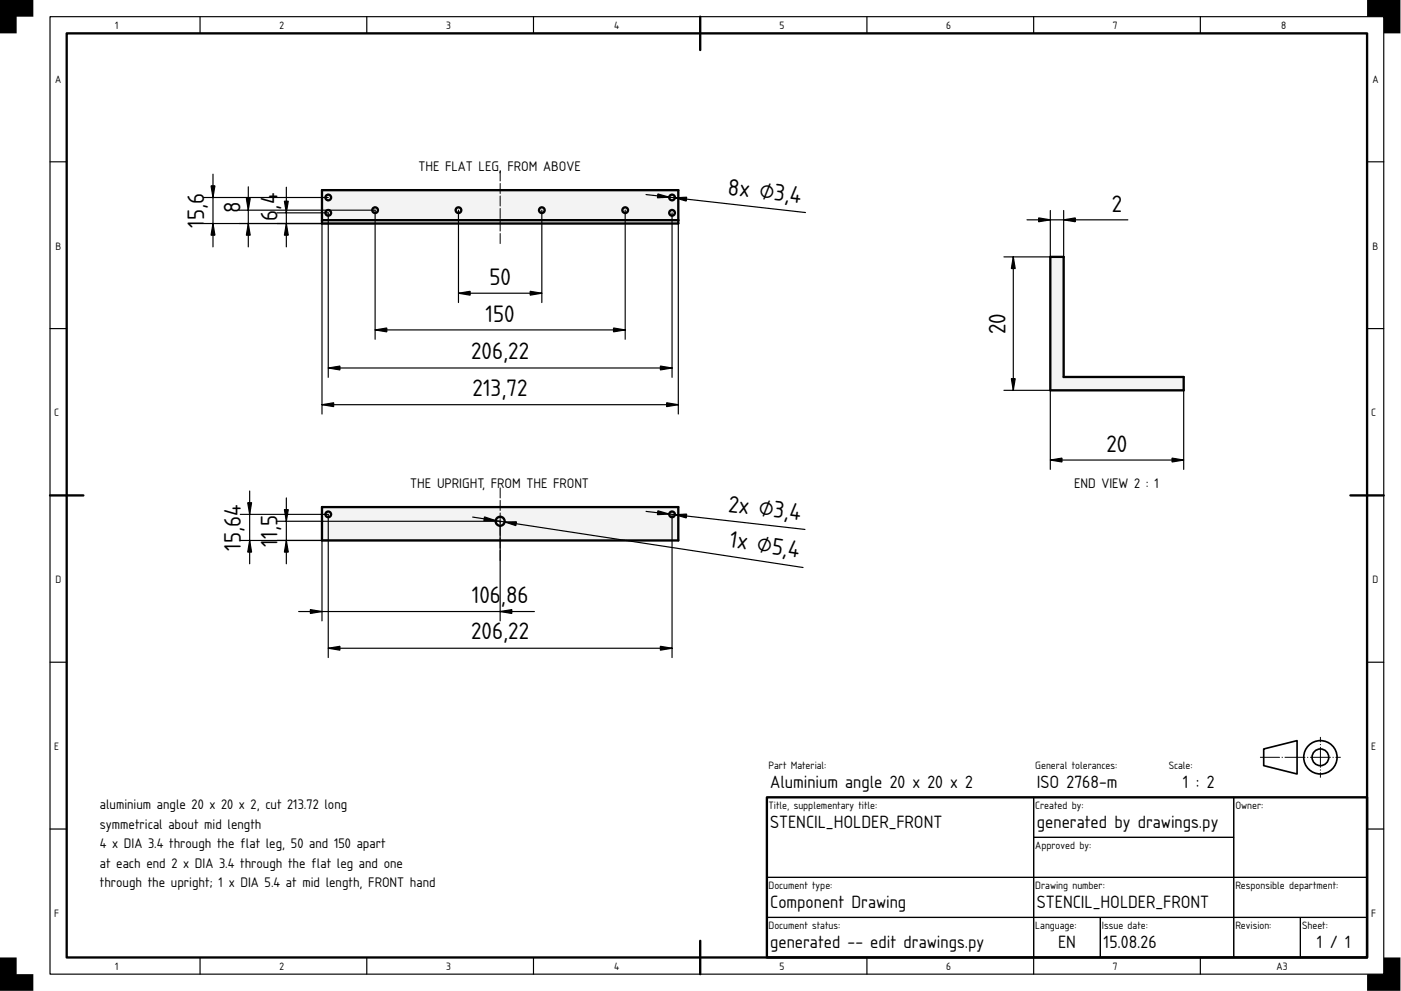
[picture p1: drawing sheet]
<svg xmlns="http://www.w3.org/2000/svg" width="420mm" height="297mm" viewBox="0 0 420 297" stroke-linecap="round" stroke-linejoin="round" font-family="sans-serif">
<g fill="#000">
<path d="M0 0h10v5h-5v5h-5zM410 0h10v10h-5v-5h-5zM0 287h5v5h5v5h-10zM415 287h5v10h-10v-5h5z"/>
<path d="M0 0h420v297h-420zM0 0v297h420v-297z"/>
</g>
<path d="M20 10h390v277h-390zM210 5v10M15 148.5h10M405 148.5h10M230 239h180v48h-180zM210 282v10" fill="none" stroke="#000" stroke-width=".7"/>
<g fill="none" stroke="#000" stroke-width=".35">
<path d="M15 5h400v287h-400zM60 5v5M110 5v5M160 5v5M260 5v5M310 5v5M360 5v5M15 48.5h5M410 48.5h5M15 98.5h5M410 98.5h5M15 198.5h5"/>
<path d="M410 198.5h5M230 239h80v24h-80zM310 239h60v12h-60zM370 239h40v24h-40zM15 248.5h5M310 251h60v12h-60zM410 248.5h5M230 263h80v12h-80zM230 275h80v12h-80zM310 263h60v12h-60zM310 275h20v12h-20zM330 275h40v12h-40z"/>
<path d="M370 275h20v12h-20zM370 263h40v12h-40zM390 275h20v12h-20zM60 287v5M110 287v5M160 287v5M260 287v5M310 287v5M360 287v5"/>
</g>
<g fill="none" stroke="#000" stroke-width=".5">
<path d="M379 224.5l10-2.5v10l-10-2.5z"/>
<circle cx="396" cy="227" r="5"/>
<circle cx="396" cy="227" r="2.5"/>
</g>
<path d="M378 227h24" fill="none" stroke="#000" stroke-width=".3" stroke-dasharray="6 .7 .1 .7" stroke-dashoffset=".2"/>
<path d="M396 233v-12" fill="none" stroke="#000" stroke-width=".3" stroke-dasharray="6 .7 .1 .7" stroke-dashoffset="4.6"/>
<g fill="#f1f3f5">
<path d="M96.6 57h106.8v10h-106.8z" fill-rule="evenodd"/>
<path d="M96.6 57h106.8v9h-106.8z" fill-rule="evenodd"/>
<path d="M96.6 66h106.8v1h-106.8z" fill-rule="evenodd"/>
<circle cx="112.5" cy="63" r=".85"/>
<circle cx="98.4" cy="59.2" r=".85"/>
<circle cx="201.5" cy="59.2" r=".85"/>
<circle cx="162.5" cy="63" r=".85"/>
<circle cx="137.5" cy="63" r=".85"/>
<circle cx="201.5" cy="63.8" r=".85"/>
<circle cx="187.5" cy="63" r=".85"/>
<circle cx="98.4" cy="63.8" r=".85"/>
</g>
<path d="M150 51v22" fill="none" stroke="#f1f3f5" stroke-width=".3"/>
<g fill="none" stroke="#000" stroke-width=".7">
<path d="M96.6 57h106.8v10h-106.8zM96.6 66h106.8"/>
<circle cx="98.4" cy="59.2" r=".85"/>
<circle cx="201.5" cy="59.2" r=".85"/>
<circle cx="98.4" cy="63.8" r=".85"/>
<circle cx="112.5" cy="63" r=".85"/>
<circle cx="137.5" cy="63" r=".85"/>
<circle cx="162.5" cy="63" r=".85"/>
<circle cx="187.5" cy="63" r=".85"/>
<circle cx="201.5" cy="63.8" r=".85"/>
</g>
<path d="M150 73v-22" fill="none" stroke="#000" stroke-width=".3" stroke-dasharray="3 .7"/>
<g fill="none" stroke="#000" stroke-width=".35">
<path d="M61.1 59.2h37.3M63.9 52.2v21.8M74.5 56v18M85.9 56.1v17.9M193.7 58.3l47.9 5.4M61.1 67h51.4M71.7 63h40.8v38.7M83.1 63.8h15.3v49.3M96.6 66v58.1M137.5 63v27.7M162.5 63v27.7M187.5 63v38.7"/>
<path d="M201.5 63.8v49.3M203.4 66v58.1M112.5 98.9h75M137.5 87.9h25M98.4 110.3h103.1M96.6 121.3h106.8"/>
</g>
<g fill="#000" stroke="#000" stroke-width=".35">
<path d="M63.3 55.7h1.2l-.6 3.5zM197.3 58.1l3.4 1-3.5 .2zM202.4 59.3l3.5-.2-.1 1.2zM63.9 67l.6 3.5h-1.2zM73.9 59.5h1.1l-.5 3.5zM74.5 67l.5 3.5h-1.1zM85.3 60.3h1.2l-.6 3.5zM85.9 67l.6 3.5h-1.2zM112.5 98.9l3.5-.6v1.2zM137.5 87.9l3.5-.6v1.2zM159 87.3l3.5 .6-3.5 .6zM184 98.3l3.5 .6-3.5 .6z"/>
<path d="M98.4 110.3l3.5-.6v1.2zM198 109.7l3.5 .6-3.5 .6zM96.6 121.3l3.5-.6v1.2zM199.9 120.7l3.5 .6-3.5 .6z"/>
</g>
<g fill="#f1f3f5">
<path d="M96.6 152h106.8v10h-106.8z" fill-rule="evenodd"/>
<circle cx="150" cy="156.2" r="1.35"/>
<circle cx="201.5" cy="154.2" r=".85"/>
<circle cx="98.4" cy="154.2" r=".85"/>
</g>
<path d="M150 146v22" fill="none" stroke="#f1f3f5" stroke-width=".3"/>
<g fill="none" stroke="#000" stroke-width=".7">
<path d="M96.6 152h106.8v10h-106.8z"/>
<circle cx="98.4" cy="154.2" r=".85"/>
<circle cx="150" cy="156.2" r="1.35"/>
<circle cx="201.5" cy="154.2" r=".85"/>
</g>
<path d="M150 168v-22" fill="none" stroke="#000" stroke-width=".3" stroke-dasharray="3 .7"/>
<path d="M72.1 154.2h26.3v42.9M74.9 147.2v21.8M83.1 156.2h66.9v29.9M85.9 149.2v19.8M96.6 156.2v29.9M141.7 155l99.1 15.1M193.7 153.3l47.7 5.4M201.5 154.2v42.9M72.1 162h77.9M89.6 183.3h70.7M98.4 194.3h103.1" fill="none" stroke="#000" stroke-width=".35"/>
<path d="M74.3 150.7h1.2l-.6 3.5zM85.3 152.7h1.2l-.6 3.5zM145.3 154.9l3.4 1.1-3.6 .1zM151.3 156.4h3.6l-.2 1.2zM197.3 153.1l3.4 1-3.5 .2zM202.4 154.3l3.5-.2-.1 1.1zM74.9 162l.6 3.5h-1.2zM85.9 162l.6 3.5h-1.2zM93.1 182.7l3.5 .6-3.5 .6zM98.4 194.3l3.5-.6v1.2zM150 183.3l3.5-.6v1.2zM198 193.7l3.5 .6-3.5 .6z" fill="#000" stroke="#000" stroke-width=".35"/>
<path d="M315 77h4v36h36v4h-40z" fill-rule="evenodd" fill="#f1f3f5"/>
<path d="M315 77h4v36h36v4h-40z" fill="none" stroke="#000" stroke-width=".7"/>
<path d="M303.9 77v40M308 65.9h30.2M315 63.1v13.9h-13.9M319 63.1v13.9M301.1 117h13.9v23.7M355 117v23.7M315 137.9h40" fill="none" stroke="#000" stroke-width=".35"/>
<path d="M303.9 77l.6 3.5h-1.2zM311.5 65.3l3.5 .6-3.5 .6zM319 65.9l3.5-.6v1.2zM303.3 113.5h1.2l-.6 3.5zM315 137.9l3.5-.6v1.2zM351.5 137.3l3.5 .6-3.5 .6z" fill="#000" stroke="#000" stroke-width=".35"/>
<g font-size="6.7">
<text x="218.1" y="58.4" transform="rotate(6 218.1 58.4)">8x ⌀3,4</text>
<text x="72.1" y="63.7" transform="rotate(-90 72.1 63.7)">8</text>
<text x="83.2" y="62.8" transform="rotate(-90 83.2 62.8)">,</text>
<text x="83.2" y="61.3" transform="rotate(-90 83.2 61.3)">4</text>
<text x="333.4" y="63.6">2</text>
<text x="61.2" y="68.3" transform="rotate(-90 61.2 68.3)">1</text>
<text x="61.2" y="66.1" transform="rotate(-90 61.2 66.1)">5,6</text>
<text x="83.2" y="66.2" transform="rotate(-90 83.2 66.2)">6</text>
<text x="146.8" y="85.6">50</text>
<text x="145.6" y="96.6">150</text>
<text x="301.6" y="100.1" transform="rotate(-90 301.6 100.1)">20</text>
<text x="141.3" y="107.7">206,22</text>
<text x="141.7" y="118.7">213,72</text>
<text x="331.9" y="135.6">20</text>
<text x="218.3" y="153.4" transform="rotate(6 218.3 153.4)">2x ⌀3,4</text>
<text x="83.2" y="161.6" transform="rotate(-90 83.2 161.6)">1,5</text>
<text x="72.2" y="165" transform="rotate(-90 72.2 165)">15,64</text>
<text x="83.2" y="163.9" transform="rotate(-90 83.2 163.9)">1</text>
<text x="218.6" y="164" transform="rotate(9 218.6 164)">1x ⌀5,4</text>
<text x="141.5" y="180.7">106</text>
<text x="150.2" y="180.7">,</text>
<text x="151.8" y="180.7">86</text>
<text x="141.3" y="191.7">206,22</text>
</g>
<g font-size="5">
<text x="231" y="236.2">Aluminium angle 20 x 20 x 2</text>
<text x="311" y="236.2">ISO 2768-m</text>
<text x="354.8" y="236.2">1 : 2</text>
<text x="231" y="248.2">STENCIL_HOLDER_FRONT</text>
<text x="311" y="248.2">generated by drawings.py</text>
<text x="231" y="272.2">Component Drawing</text>
<text x="311" y="272.2">STENCIL_HOLDER_FRONT</text>
<text x="231" y="284.2">generated -- edit drawings.py</text>
<text x="317.3" y="284.2">EN</text>
<text x="331" y="284.2">15.08.26</text>
<text x="394.9" y="284.2">1 / 1</text>
</g>
<g font-size="3.9">
<text x="125.5" y="51.2">THE FLAT LEG,</text>
<text x="152.2" y="51.2">FROM ABOVE</text>
<text x="123.1" y="146.2">THE UPRIGHT, FROM THE FRONT</text>
<text x="322.1" y="146.2">END VIEW 2 : 1</text>
<text x="30" y="242.5">aluminium angle 20 x 20 x 2, cut 213.72 long</text>
<text x="30" y="248.4">symmetrical about mid length</text>
<text x="30" y="254.2">4 x DIA 3.4 through the flat leg, 50 and 150 apart</text>
<text x="30" y="260.1">at each end 2 x DIA 3.4 through the flat leg and one</text>
<text x="30" y="265.9">through the upright; 1 x DIA 5.4 at mid length, FRONT hand</text>
</g>
<g font-size="3">
<text x="34.5" y="8.8">1</text>
<text x="83.8" y="8.8">2</text>
<text x="133.8" y="8.8">3</text>
<text x="184.2" y="8.8">4</text>
<text x="233.8" y="8.8">5</text>
<text x="283.8" y="8.8">6</text>
<text x="333.8" y="8.8">7</text>
<text x="384.2" y="8.8">8</text>
<text x="16.6" y="24.8">A</text>
<text x="411.6" y="24.8">A</text>
<text x="16.6" y="74.8">B</text>
<text x="411.6" y="74.8">B</text>
<text x="16.3" y="124.8">C</text>
<text x="411.3" y="124.8">C</text>
<text x="16.6" y="174.8">D</text>
<text x="411.6" y="174.8">D</text>
<text x="16.3" y="224.8">E</text>
<text x="411.3" y="224.8">E</text>
<text x="230.5" y="230.6">Part Material:</text>
<text x="310.5" y="230.6">General tolerances:</text>
<text x="350.5" y="230.6">Scale:</text>
<text x="230.5" y="242.6">Title, supplementary title:</text>
<text x="310.5" y="242.6">Created by:</text>
<text x="370.5" y="242.6">Owner:</text>
<text x="310.5" y="254.6">Approved by:</text>
<text x="230.5" y="266.6">Document type:</text>
<text x="310.5" y="266.6">Drawing number:</text>
<text x="370.5" y="266.6">Responsible department:</text>
<text x="16.3" y="274.8">F</text>
<text x="411.3" y="274.8">F</text>
<text x="230.5" y="278.6">Document status:</text>
<text x="310.5" y="278.6">Language:</text>
<text x="330.5" y="278.6">Issue date:</text>
<text x="370.5" y="278.6">Revision:</text>
<text x="390.5" y="278.6">Sheet:</text>
<text x="34.5" y="290.8">1</text>
<text x="83.8" y="290.8">2</text>
<text x="133.8" y="290.8">3</text>
<text x="184.2" y="290.8">4</text>
<text x="233.8" y="290.8">5</text>
<text x="283.8" y="290.8">6</text>
<text x="333.8" y="290.8">7</text>
<text x="382.9" y="290.8">A3</text>
</g>
</svg>
